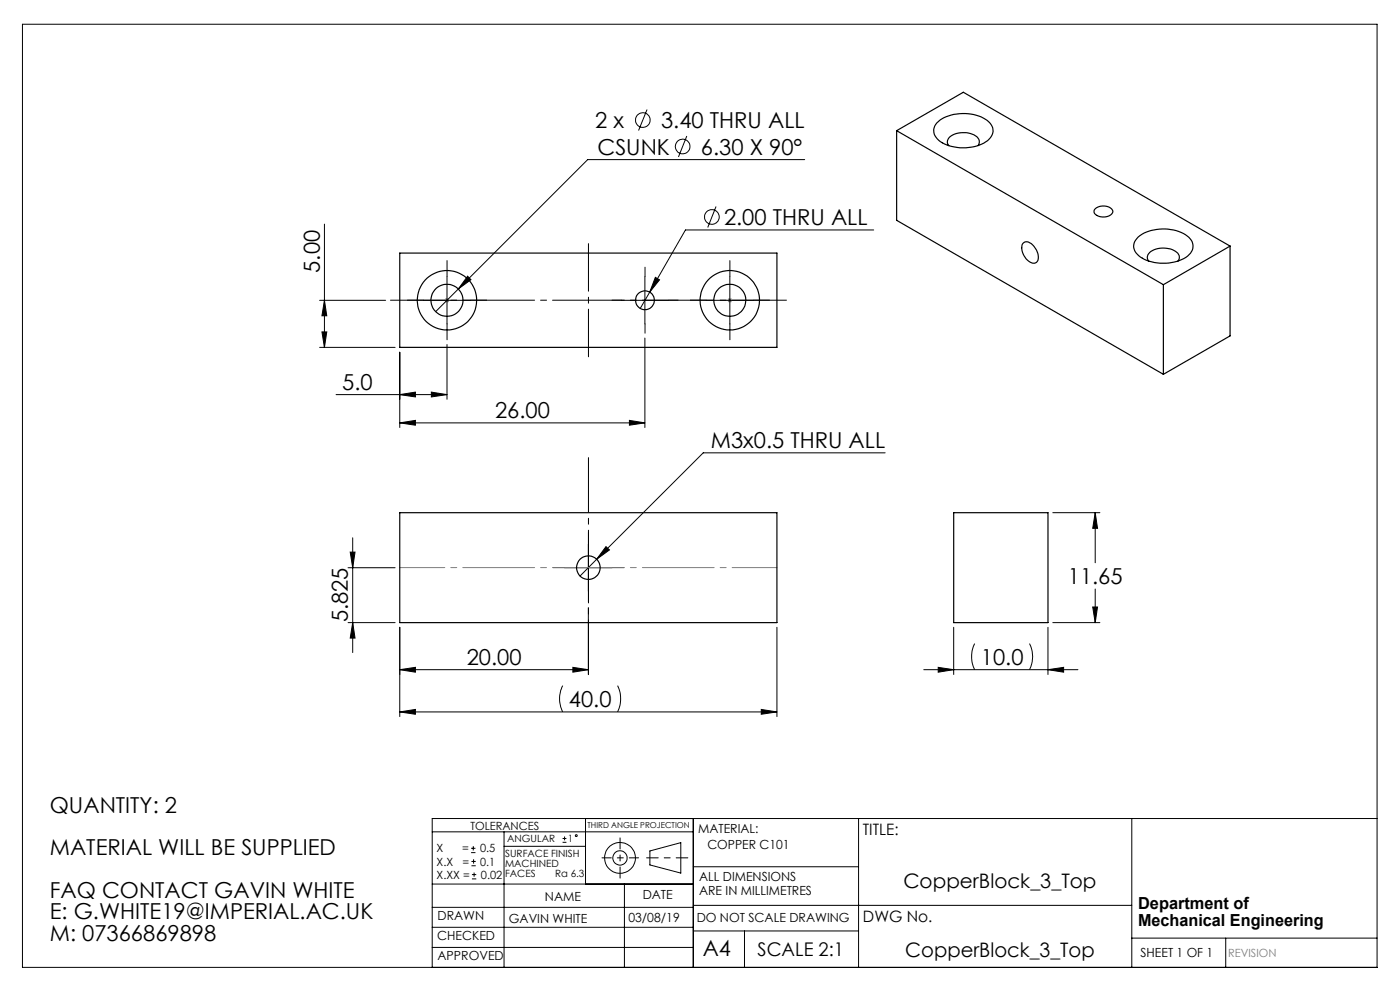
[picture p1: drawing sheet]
<svg xmlns="http://www.w3.org/2000/svg" width="297mm" height="210mm" viewBox="0 0 297 210" stroke-linecap="round" stroke-linejoin="round" font-family="sans-serif">
<g fill="none" stroke="#000" stroke-width=".21">
<path d="M4.8 5.1h287.3v200.1h-287.3zM137.3 23.2l-1.8 4.5M145.7 28.8l-1.8 4.5M170.7 33.9h-46l-32.3 32.2M68.8 47.5v26.2M94.8 58.7v10M99.2 58.6l.7 .7-2.7 2zM136.8 58.7v10M139 58.8l.9 .6-2.1 2.6zM151.9 43.8l-1.8 4.5M154.8 58.7v10M185.3 48.8h-39.9l-7.6 13.2"/>
<path d="M67.8 73.7h16M67.8 63.7h14M68.3 70.4h1l-.5 3.3zM68.8 63.7l.5 3.3h-1zM84.8 74.7v16M89.8 63.7h10M94.8 73.1v11.6M131.8 63.7h10M136.8 71.7v19M137.8 62l-2 3.4M149.8 63.7h10M71.3 83.7h23.5"/>
<path d="M84.8 83.7l3.3-.5v1zM84.8 89.7l3.3-.5v1zM84.8 89.7h52M91.5 83.2l3.3 .5-3.3 .5zM133.5 89.2l3.3 .5-3.3 .5zM187.8 96.1h-38.6l-22.6 22.5M74.3 117.1h1l-.5 3.3zM74.8 114.1v24.3M124.8 115.4v10M126.6 118.6l-3.6 3.6M128.6 115.9l.7 .8-2.7 1.9zM223.3 108.8h10"/>
<path d="M232.3 108.8l.5 3.3h-1zM232.3 108.8v10.6M73.8 132.1h10M73.8 120.4h10M74.8 132.1l.5 3.3h-1zM84.8 133.1v18.9M119.8 120.4h10M124.8 128.9v14.2M164.8 133.1v18.9M202.3 133.1v10M206.8 136.5a6.4 6.4 0 0 0 0 5.6M218.4 136.5a6.1 6.1 0 0 1 0 5.6"/>
<path d="M222.3 133.1v10M223.3 132.1h10M231.8 128.8h1l-.5 3.3zM232.3 124.9v7.2M84.8 142.1l3.3-.5v1zM84.8 142.1h40M84.8 151l3.3-.5v1zM84.8 151h80M119.4 145.4a6.1 6.1 0 0 0 0 5.6M121.5 141.6l3.3 .5-3.3 .5zM131 145.4a6.4 6.4 0 0 1 0 5.6M161.5 150.5l3.3 .5-3.3 .5z"/>
<path d="M196 142.1h32.7M199 141.6l3.3 .5-3.3 .5zM222.3 142.1l3.3-.5v1zM91.7 176.5h55.4M99.9 179.9h1M100.4 179.5v.9M106.9 176.5v28.7M106.9 179.5h17.3M119.3 178.7h.9M119.3 177.9h.9M119.8 177.4v.9M124.2 173.6v13.9"/>
<path d="M147.1 173.6v31.6M182.1 173.6v31.6M240.1 173.6v31.6M292.1 173.6h-200.4v31.6M91.7 196.7h55.4M91.7 192.5h55.4M91.7 187.5h55.4M99.9 180.9h1M100 183.6h.9M100 182.7h.9M100.1 186.4h.9M100.1 185.5h.9"/>
<path d="M100.5 182.3v.9M100.6 185.1v.9M132.5 187.5v17.7M137.9 180.5l6.5-1.8v6.5l-6.5-1.7zM147.1 183.9h35M147.1 197.5h35M147.1 192h93M157.9 197.5v7.7M240.1 199h52M260 199v6.2M91.7 201h55.4"/>
<circle cx="136.4" cy="25.5" r="1.56"/>
<circle cx="144.8" cy="31.1" r="1.56"/>
<circle cx="151" cy="46" r="1.55"/>
<circle cx="122.2" cy="177.3" r=".2"/>
<circle cx="131.5" cy="182" r="1.52"/>
<circle cx="131.5" cy="182" r="3.3"/>
</g>
<path d="M145.9 182h-8.7" fill="none" stroke="#000" stroke-width=".21" stroke-dasharray="15.2 1.3 1.3 1.3" stroke-dashoffset="12.8"/>
<path d="M131.5 177.7v8.6" fill="none" stroke="#000" stroke-width=".21" stroke-dasharray="15.2 1.3 1.3 1.3" stroke-dashoffset="12.9"/>
<path d="M127.7 182h7.8" fill="none" stroke="#000" stroke-width=".21" stroke-dasharray="15.2 1.3 1.3 1.3" stroke-dashoffset="13.3"/>
<path d="M94.3 63.7h1M94.5 63.4l.7 .7M94.8 63.2v1M95.2 63.4l-.7 .7M154.3 63.7h1M154.5 63.4l.7 .7M154.8 63.2v1M155.2 63.4l-.7 .7" fill="none" stroke="#808080" stroke-width=".21"/>
<g fill="none" stroke="#000" stroke-width=".21" stroke-dasharray="15.2 1.3 1.3 1.3">
<path d="M94.8 58.7v-3.4M136.8 58.7v-2M154.8 58.7v-3.4M89.8 63.7h-3.4M94.8 68.7v3.4M99.8 63.7h3.4M131.8 63.7h-2M136.8 68.7v2M141.8 63.7h2M149.8 63.7h-3.4M154.8 68.7v3.4M159.8 63.7h3.4"/>
<path d="M124.8 115.4v-2.5M119.8 120.4h-2.5M124.8 125.4v2.5M129.8 120.4h2.5"/>
</g>
<path d="M124.8 75.7v-24" fill="none" stroke="#000" stroke-width=".21" stroke-dasharray="15.2 1.3 1.3 1.3" stroke-dashoffset="5.1"/>
<path d="M82.8 63.7h84M124.8 97.1v46" fill="none" stroke="#000" stroke-width=".21" stroke-dasharray="15.2 1.3 1.3 1.3" stroke-dashoffset="3.7"/>
<path d="M164.8 120.4h-80" fill="none" stroke="#808080" stroke-width=".21" stroke-dasharray="15.2 1.3 1.3 1.3" stroke-dashoffset="5.7"/>
<g fill="#000">
<path d="M74.8 132.1l.5 3.3h-1zM74.3 117.1h1l-.5 3.3zM68.3 70.4h1l-.5 3.3zM68.8 63.7l.5 3.3h-1z"/>
<path d="M84.8 151l3.3-.5v1zM161.5 150.5l3.3 .5-3.3 .5zM128.6 115.9l-2 2.7 2.7-1.9zM99.2 58.6l-2 2.7 2.7-2zM139 58.8l-1.2 3.2 2.1-2.6zM199 141.6l3.3 .5-3.3 .5zM222.3 142.1l3.3-.5v1zM232.3 108.8l.5 3.3h-1zM231.8 128.8h1l-.5 3.3z"/>
<path d="M121.5 141.6l3.3 .5-3.3 .5zM84.8 142.1l3.3-.5v1zM91.5 83.2l3.3 .5-3.3 .5zM84.8 83.7l3.3-.5v1zM133.5 89.2l3.3 .5-3.3 .5zM84.8 89.7l3.3-.5v1z"/>
</g>
<g fill="none" stroke="#000" stroke-width=".25">
<path d="M190.2 27.7l14.2-8.1 56.5 32.6M190.2 27.7l56.6 32.7M190.2 27.7v19l56.6 32.7M198.8 26.1a8.9 8.9 0 0 1 8.8-1.5 3.9 3.9 0 0 1 3.1 3.3 4.2 4.2 0 0 1-3.5 3.1 9.1 9.1 0 0 1-8.4-1.6 2.39 2.39 0 0 1 0-3.3zM201.3 30.9a1.44 1.44 0 0 1 .7-2.2 4.8 4.8 0 0 1 5.4 .5l.4 .8-.3 .9M84.8 53.7h80v20h-80zM217.1 51.6a1.65 1.65 0 0 1 2.4 .8 2.69 2.69 0 0 1 .4 3.3 1.94 1.94 0 0 1-2.4-1.1 2.72 2.72 0 0 1-.4-3zM232.3 44.4a2.55 2.55 0 0 1 3.8 .4 2.07 2.07 0 0 1-2.9 1.1 1.06 1.06 0 0 1-.9-1.5zM241.5 50.3a9.2 9.2 0 0 1 10.7 0 2.56 2.56 0 0 1-.6 4.3 9.6 9.6 0 0 1-10-.4 2.43 2.43 0 0 1-.1-3.9zM243.7 55.4a1.54 1.54 0 0 1 1.1-2.4 4.7 4.7 0 0 1 5.2 1l.2 .7-.3 .7M260.9 52.2l-14.1 8.2M260.9 52.2v19.1l-14.1 8.1"/>
<path d="M246.8 60.4v19M84.8 108.8h80v23.3h-80zM202.3 108.8h20v23.3h-20z"/>
<circle cx="94.8" cy="63.7" r="6.3"/>
<circle cx="94.8" cy="63.7" r="3.4"/>
<circle cx="136.8" cy="63.7" r="2"/>
<circle cx="154.8" cy="63.7" r="3.4"/>
<circle cx="154.8" cy="63.7" r="6.3"/>
<circle cx="124.8" cy="120.4" r="2.5"/>
</g>
<g font-size="4.7">
<text x="126.3" y="27.2">2 x</text>
<text x="140.2" y="27.2">3.40 THRU ALL</text>
<text x="126.8" y="32.8">CSUNK</text>
<text x="148.7" y="32.8">6.30 X 90°</text>
<text x="153.6" y="47.7">2.00 THRU ALL</text>
<text x="67.8" y="57.9" transform="rotate(-90 67.8 57.9)">5.00</text>
<text x="72.6" y="82.7">5.0</text>
<text x="105" y="88.7">26.00</text>
<text x="150.8" y="95">M3x0.5 THRU ALL</text>
<text x="226.5" y="123.9">11.65</text>
<text x="73.8" y="132" transform="rotate(-90 73.8 132)">5.825</text>
<text x="99" y="141">20.00</text>
<text x="208.1" y="141">10.0</text>
<text x="120.7" y="150">40.0</text>
<text x="10.6" y="172.4">QUANTITY: 2</text>
<text x="10.6" y="181.4">MATERIAL WILL BE SUPPLIED</text>
<text x="10.6" y="190.5">FAQ CONTACT GAVIN WHITE</text>
<text x="10.6" y="195">E: G.WHITE19@IMPERIAL.AC.UK</text>
<text x="10.6" y="199.5">M: 07366869898</text>
<text x="149.1" y="202.9">A4</text>
</g>
<g font-size="4.2">
<text x="191.7" y="188.4">CopperBlock_3_Top</text>
<text x="192" y="203">CopperBlock_3_Top</text>
</g>
<text font-size="4" x="160.7" y="202.8">SCALE 2:1</text>
<g font-size="3.5">
<text x="241.4" y="192.8">Department of</text>
<text x="241.4" y="196.3">Mechanical Engineering</text>
</g>
<g font-size="3.3">
<text x="183" y="177.2">TITLE:</text>
<text x="183.1" y="195.7">DWG No.</text>
</g>
<g font-size="2.7">
<text x="148.1" y="176.7">MATERIAL:</text>
<text x="150.1" y="180.1">COPPER C101</text>
<text x="115.6" y="191">NAME</text>
<text x="136.3" y="190.8">DATE</text>
<text x="148.3" y="186.8">ALL DIMENSIONS</text>
<text x="148.3" y="189.8">ARE IN MILLIMETRES</text>
<text x="92.8" y="195.2">DRAWN</text>
<text x="107.9" y="195.7">GAVIN WHITE</text>
<text x="133.3" y="195.6">03/08/19</text>
<text x="147.8" y="195.7">DO NOT SCALE DRAWING</text>
<text x="92.8" y="199.3">CHECKED</text>
<text x="92.8" y="203.6">APPROVED</text>
<text x="242" y="203">SHEET 1 OF 1</text>
</g>
<g font-size="2.4">
<text x="99.8" y="176">TOLERANCES</text>
<text x="92.6" y="180.8">X</text>
<text x="92.6" y="183.6">X.X</text>
<text x="98" y="180.8">=</text>
<text x="98.1" y="183.6">=</text>
<text x="101.8" y="180.8">0.5</text>
<text x="101.9" y="183.6">0.1</text>
<text x="92.6" y="186.4">X.XX =</text>
<text x="102" y="186.4">0.02</text>
</g>
<text font-size="2.4" fill="#808080" x="260.6" y="203">REVISION</text>
<g font-size="2.1">
<text x="107.6" y="178.6">ANGULAR</text>
<text x="120.5" y="178.6">1</text>
<text x="107.2" y="181.8">SURFACE FINISH</text>
<text x="107.2" y="183.9">MACHINED</text>
<text x="107.2" y="186">FACES</text>
<text x="117.8" y="186">Ra 6.3</text>
</g>
<text font-size="1.7" x="124.6" y="175.7">THIRD ANGLE PROJECTION</text>
</svg>
